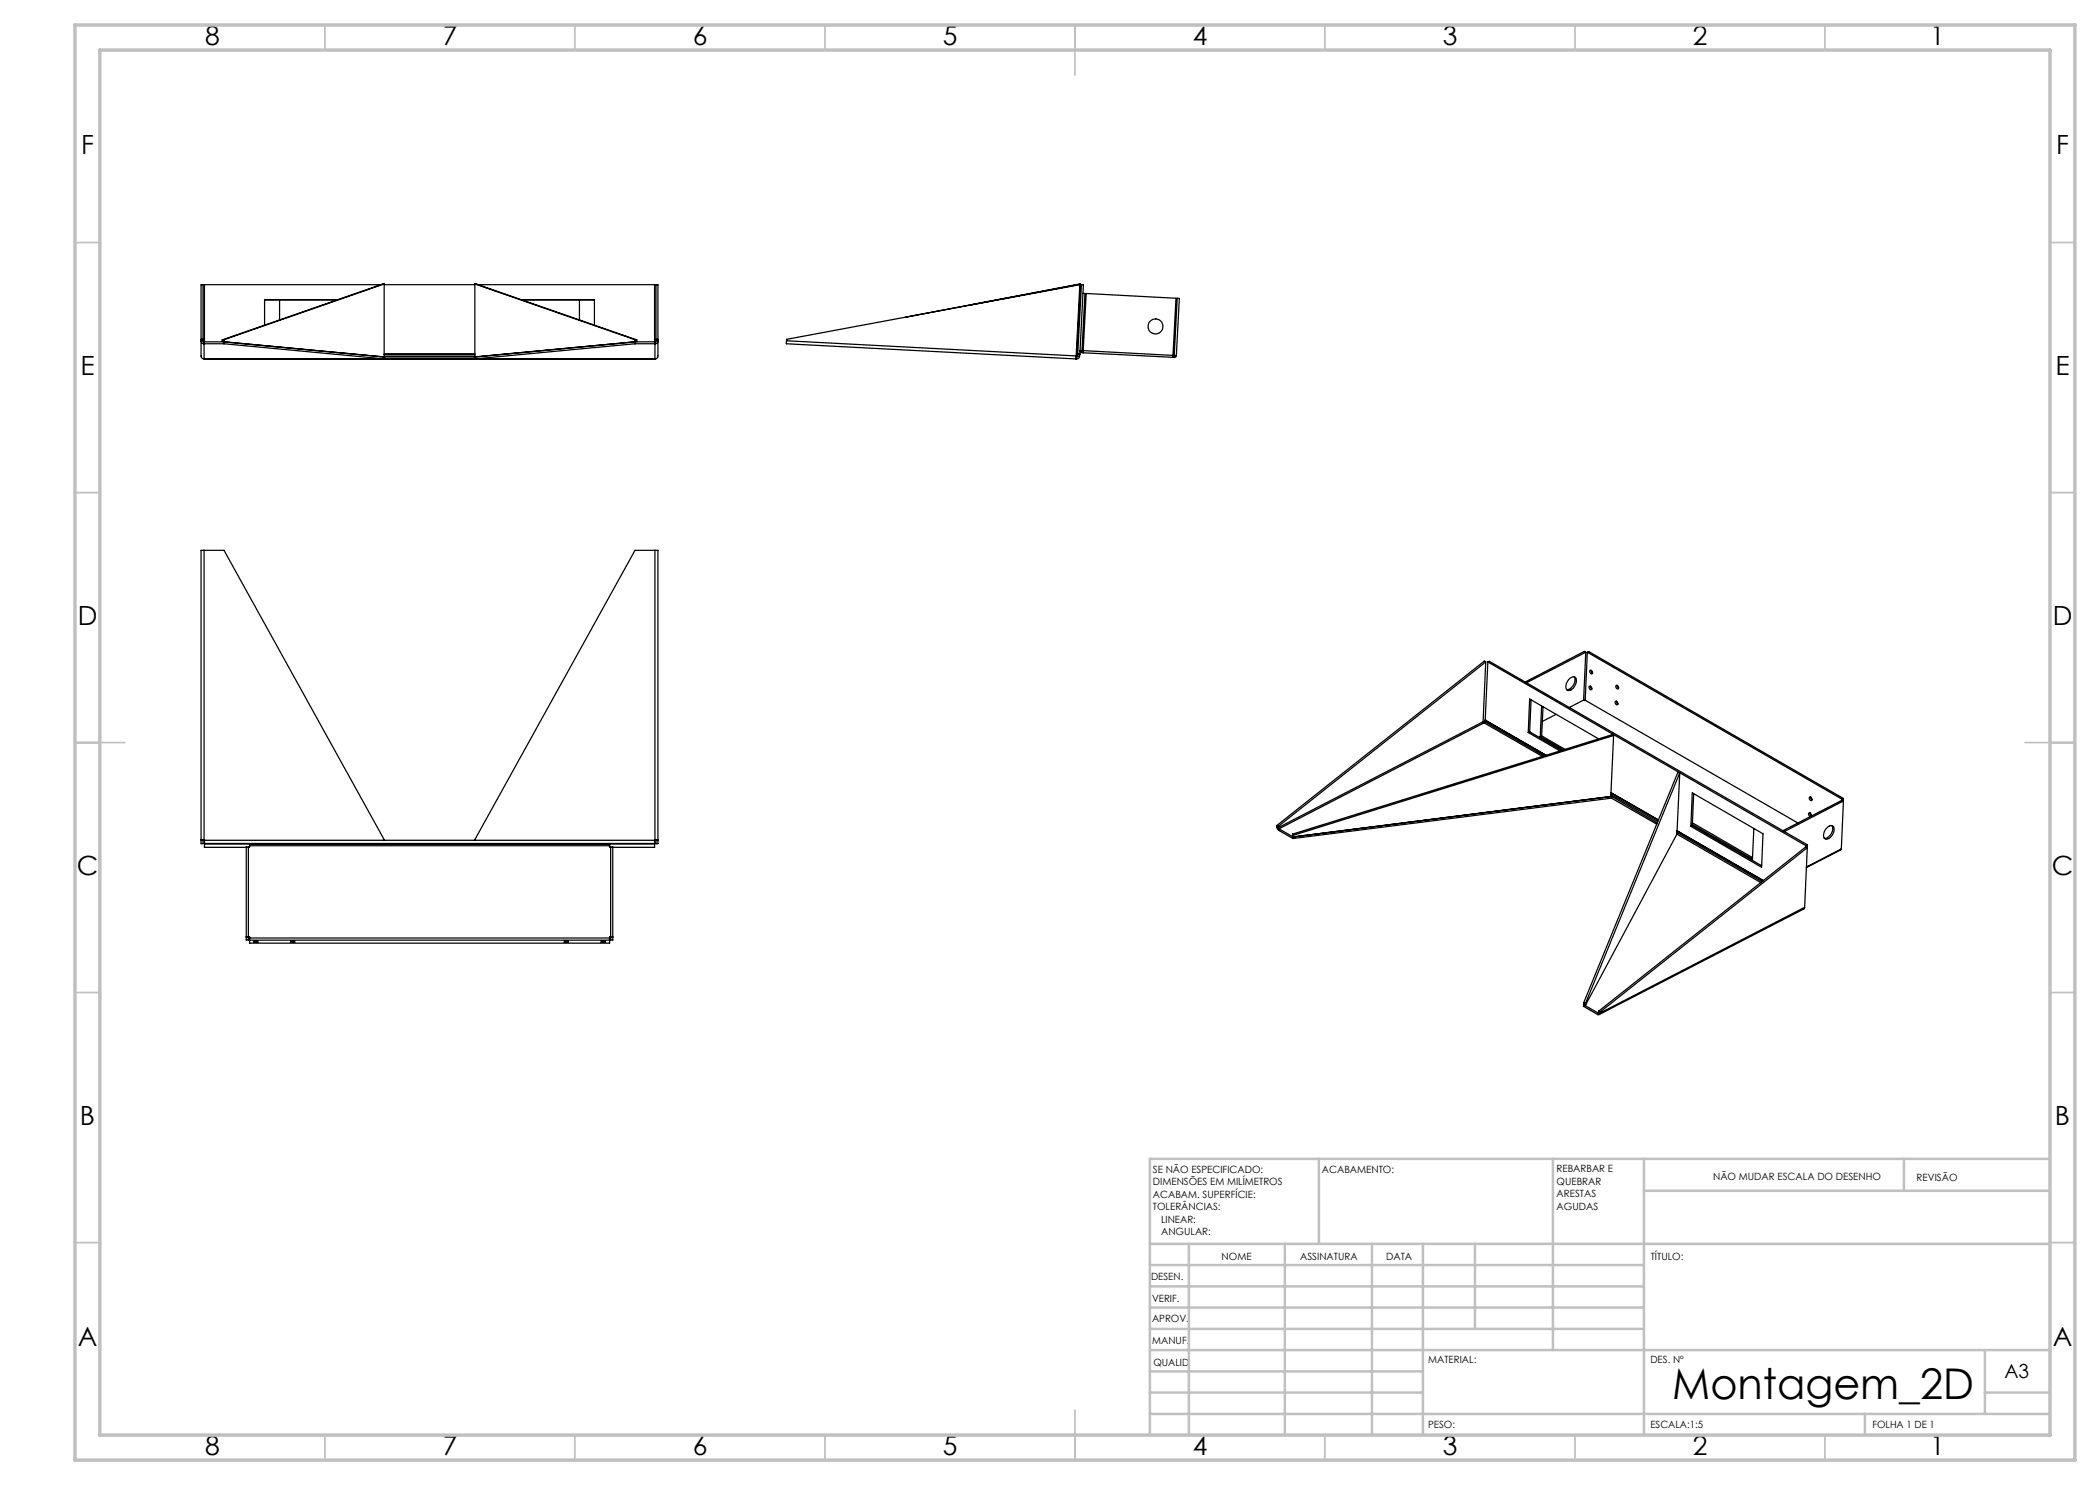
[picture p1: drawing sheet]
<svg xmlns="http://www.w3.org/2000/svg" width="420mm" height="297mm" viewBox="0 0 420 297" stroke-linecap="round" stroke-linejoin="round" font-family="sans-serif">
<g fill="none" stroke="#c0c0c0" stroke-width=".35">
<path d="M65 5v5M115 5v5M165 5v5M215 5v10M265 5v5M315 5v5M365 5v5M15 48.5h5M410 48.5h5M15 98.5h5M410 98.5h5M15 148.5h10"/>
<path d="M405 148.5h10M15 198.5h5M410 198.5h5M15 248.5h5M410 248.5h5M65 287v5M115 287v5M165 287v5M215 282v10M265 287v5M315 287v5M365 287v5"/>
</g>
<g fill="none" stroke="#c0c0c0" stroke-width=".5">
<path d="M263.8 231.8v17M310.6 231.8v38.2M328.8 231.8v55.2M328.8 238.2h81.2M380.8 231.8v6.4M410 231.8h-180v55.2M230 248.8h180M230 257.3h98.8M230 253h98.8M237.8 248.8v38.2M257 248.8v38.2M274.4 248.8v38.2"/>
<path d="M284.6 248.8v38.2M295 248.8v17M230 265.8h98.8M230 261.5h98.8M230 278.5h54.6M230 274.3h54.6M230 270h180M397 278.5h13M397 270v12.8M230 282.8h180M373 282.8v4.2"/>
</g>
<path d="M15 5h400v287h-400zM20 10h390v277h-390z" fill="none" stroke="#c0c0c0" stroke-width=".7"/>
<g fill="none" stroke="#000" stroke-width=".25">
<path d="M55.9 60v4M67.5 59.9l-14.6 .1v5M76.1 56.9h-35.2v11.5M76.8 56.8l-32 11.1M76.8 56.8v14.6M76.8 56.8l-32.3 11.2M76.8 56.9h18.2M95 56.8l32 11.1M95 56.8v14.6M95 56.8l32.4 11.2M95.7 56.9h35.2v11.5M104.3 59.9h14.6v5.1"/>
<path d="M115.9 60v4M216 56.9l-.8 14.3M216.1 56.8l-58.8 11.1v.3M216.1 56.8l-.8 14.6M216.1 56.8l-35.1 6.7M216.6 58.7h.4l-.6 11.4M40.2 67.9h.4M40.6 68.2h-.4a.6 .6 0 0 0 .6 .6h4M40.6 68.2l.2 .2M40.6 68.2v-11.3h-.4v14.3a.6 .6 0 0 0 .6 .6M40.8 71.8h90.2M40.8 68.4h4l32.1 3"/>
<path d="M40.8 68.4v3.4M40.9 71.8h.1M44.5 68v.4M44.8 67.9l-.3 .1M44.8 67.9v.9M44.8 68.8l32.1 3v-.4M76.8 71.2h18.2M76.8 70.8h18.2M76.9 71.4h18M127 67.9v.9M127 67.9l.4 .1M127 68.8l-32.1 3v-.4"/>
<path d="M127.4 68v.4M130.9 71.8h.1M131 68.4h-4l-32.1 3M131 68.4v3.4M131.2 68.2h.4a.6 .6 0 0 1-.6 .6h-4M131.2 68.2v-11.3h.4v14.3a.6 .6 0 0 1-.6 .6M131.2 68.2l-.2 .2M131.2 67.9h.4M157.3 68.2v.6l57.9 3M157.3 68.2l57.9 3M215.2 71.8h.1M215.2 71.4h.1"/>
<path d="M215.2 71.2v.6M215.3 71.4v.4M215.5 71.2l-.2 .2M215.5 71.2l.4 .1M215.5 70.8h.1M215.5 70.8h.5M215.5 70.8v.4M215.5 70.8l.8-13.9 .4 .1-.7 13.8M215.9 71.3a.55 .55 0 0 1-.6 .5M216 70.8v.1M216 70.9l-.1 .4M216.4 70.5l.2 .1"/>
<path d="M216.4 70.1h-.4v.2l.4 .2M216.4 70.1v.4M216.4 70.1h.2M216.6 70.6l18 .9M216.6 70.1v.5M216.6 70.1l.6-11.4 18 1-.6 11.4M216.6 70.1l18 1M234.6 71.1v.4M234.6 71.5h.2M234.6 71.1h.2M234.8 71.1l.6-11.4h.5l-.6 11.4M234.8 71.1h.5"/>
<path d="M234.8 71.1v.4M235.3 71.1l-.2 .3-.3 .1M40.8 110.1h-.6v58.6h.4v-.7M40.8 110.1v57.9M40.8 110.1h4l32.1 58M131 110.1h.6v58.6h-.4v-.7M131 110.1v57.9M131 110.1h-4l-32.1 58M297.1 132.4l-41.4 32.9M297.1 132.4l-.5 12M297.1 132.4l-.2-.2-41.5 32.9M297.6 132.4l-.6 11.6"/>
<path d="M297.6 132.4l63.6 36.8M297.6 132.4l.3-.1 63.6 36.7M306.2 140l-.3 6.4M313.7 135.9a.85 .85 0 0 1 .7-.5 .85 .85 0 0 1 .8 .3 2.1 2.1 0 0 1-1.5 2.4 1.02 1.02 0 0 1-.3-1.6zM314.8 135.4a1.91 1.91 0 0 1-1.5 2.5M317.1 130.5l-11.8 6.1M317.1 130.5l-.4 9.5M317.1 130.5l-.2-.2-11.9 6.1M317.5 130.5l-.5 9.5M317.5 130.5l50.9 29.3M317.5 130.5l.2-.2 51 29.4M317.9 137.2a.36 .36 0 0 1 .4 .3 .36 .36 0 0 1-.2 .4l-.3-.3z"/>
<path d="M318 134.1a.36 .36 0 0 1 .5 .2 .36 .36 0 0 1-.3 .5l-.2-.4zM318.1 137.3l.3 .5M318.2 134.1l.3 .5M323.3 137.1a.42 .42 0 0 1 .3 .2 .42 .42 0 0 1-.1 .5l-.3-.3zM323.4 137.1l.3 .5M296.6 144.4l.2 .2M296.6 144.4l-40.9 21.1M296.8 144.6l-41 21.2M296.8 144.6h.1M296.9 144.6l11.6 6.7M297 144.4l-.1 .2M297 144.4l11.8 6.8"/>
<path d="M297 144h.1M297 144v.4M297 144l12.2 7.1M305.6 146.5l.3-6.7 13.8 8M305.6 146.5l6.4 3.7M305.9 146.4l6.4 3.7M305.9 146.4l-.3 .1M308 147.3l4.6 2.7M308.3 141.2l-.3 6.1M308.3 147.2l-.3 .1M308.3 147.2l4.7 2.7M308.6 141.4l-.3 5.8"/>
<path d="M311.2 142.9l-2.7 1.4M316.7 140l-2.8 1.5M316.7 140h.3M317 140l42.6 24.6M322.2 159.2l.1 .1M322.2 158.5l9.5 5.5M322.2 158.9l9.3 5.4M322.3 159.6l-63.7 8.1M322.3 159.6l9 5.2M322.3 159.3l-63.7 8.1M322.3 159.3v.3M322.3 159.3l9.1 5.3"/>
<path d="M322.7 147.1l-.1-.2-64.1 19.9M322.7 147.1l-64.1 20M322.7 147.1l-.5 12.2M323 140.3a.36 .36 0 0 1 .5 .2 .36 .36 0 0 1-.1 .5l-.3-.3zM323.3 140.3l.3 .5M336 154.6l-.4-.1-18.9 46.1M336 154.6l-18.9 46.1M336 154.6l-.6 12.2M338.5 158.6l14.1 8.2-.3 6.7-14.1-8.2zM338.7 158.7l-.2 6.4M361.9 159.4a.42 .42 0 0 1 .4 .3 .42 .42 0 0 1-.1 .4l-.4-.4zM362.1 159.4l.3 .5"/>
<path d="M368.4 159.8v.3M368.7 159.7l-.3 .1M368.7 159.7v.5M40.6 168h-.4h.7v.1M40.6 168h.2M40.8 168h.1M40.9 168.1v.6M40.9 168.7h.1M40.9 168.7v.8h8.3M40.9 168.7h90M40.9 168.1h90M49.2 169.4h.5v18.6h-.5z"/>
<path d="M49.9 168.8v.4M49.9 169.2v.2h-.2M49.9 169.2h72M121.9 168.8v.4M121.9 169.2v.2h.2M122.1 169.4h.5v18.6h-.5zM130.9 168.1v.6M130.9 168.7h.1M130.9 168.7v.8h-8.3M130.9 168h.1M131 168h.2M131.2 168h.4h-.7v.1"/>
<path d="M255.4 165.3l.1 .5 .3 .3M255.4 165.1l.3 .2M255.4 165.3l.3 .2M255.4 165.1v.2M255.7 165.5l.1 .3M255.7 165.3v.2M255.8 166.1l2.8 1.6M255.8 165.8l2.8 1.6M255.8 165.8v.3M258.5 166.8l.1 .3M258.5 166.8l.1 .6M258.6 167.1v.3"/>
<path d="M258.6 167.4v.3M335.4 166.2l17.3 9.9M335.4 166.2l17.2 9.9M335.4 166.5l17 9.8M338.5 164.9l12 6.9 .3-6.1M338.5 165.1l-.3 .2M338.5 165.1l13.8 8M338.5 164.6l12 6.9M352.2 176.5l-16.8-9.7-18.3 34.2M361.2 169.2v.2M361.5 169.5l-41.5 32.9M361.5 169.5l-.6 12"/>
<path d="M361.5 169.5l-.3-.1-41.5 32.8M361.5 169l-.3 .2M361.5 169v.5M362 162.6l.3 .5M362 162.6l.3 .3-.1 .3M362 162.6h-.1a.41 .41 0 0 0-.2 .4 .41 .41 0 0 0 .4 .3M364.8 167.6l.1 .1M365.6 165.4a.73 .73 0 0 1 .9-.2 .73 .73 0 0 1 .3 1 1.73 1.73 0 0 1-1.8 1.6 1.82 1.82 0 0 1 .6-2.4zM366.4 165.1a1.88 1.88 0 0 1-1.5 2.6M368.3 169.8l-.1 .2-6.9 3.5M368.3 169.8l-7 3.6M368.7 160.2l-11.9 6.1"/>
<path d="M368.7 160.2l-.4 9.6M368.7 160.2l-.3-.1-11.8 6.1M49.9 187.6v.4M49.9 187.4h-.7h.7v.2M49.9 187.6h72M49.9 188h72M49.9 188v.6h72v-.6M50.8 188.4h.8zM50.8 188.2h.8zM58.1 188.2h.8zM58.1 188.4h.8zM112.9 188.2h.8z"/>
<path d="M112.9 188.4h.8zM120.2 188.2h.8zM120.2 188.4h.8zM121.9 187.6v.4M121.9 187.4h.7h-.7v.2M360.9 181.5l-.1 .3-41 21.1M360.9 181.5l-40.9 21.1M316.7 200.6l.4 .1M316.7 200.9l.4 .1M316.7 200.6v.3M316.7 200.9l2.8 1.7M316.7 200.9v.4l2.8 1.6"/>
<path d="M317.1 200.7v.3M319.5 202.6v.3M319.7 202.5l-.2 .1M319.7 202.5l.3 .1M319.7 202.2l.3 .2M319.7 202.2v.3M320 202.6a.28 .28 0 0 1-.2 .3 .28 .28 0 0 1-.3 0M320 202.4v.2"/>
<circle cx="231.1" cy="65.3" r="1.5"/>
</g>
<text font-size="8.5" x="334.5" y="279.7">Montagem_2D</text>
<g font-size="5.3">
<text x="41" y="9">8</text>
<text x="88.5" y="9">7</text>
<text x="138.5" y="9">6</text>
<text x="188.5" y="9">5</text>
<text x="238.5" y="9">4</text>
<text x="288.5" y="9">3</text>
<text x="338.5" y="9">2</text>
<text x="386" y="9">1</text>
<text x="16.2" y="30.8">F</text>
<text x="411.2" y="30.8">F</text>
<text x="16.1" y="75">E</text>
<text x="411.1" y="75">E</text>
<text x="15.5" y="125">D</text>
<text x="410.5" y="125">D</text>
<text x="15.4" y="175">C</text>
<text x="410.4" y="175">C</text>
<text x="16" y="225">B</text>
<text x="411" y="225">B</text>
<text x="15.5" y="269.3">A</text>
<text x="410.5" y="269.3">A</text>
<text x="41" y="291">8</text>
<text x="88.5" y="291">7</text>
<text x="138.5" y="291">6</text>
<text x="188.5" y="291">5</text>
<text x="238.5" y="291">4</text>
<text x="288.5" y="291">3</text>
<text x="338.5" y="291">2</text>
<text x="386" y="291">1</text>
</g>
<text font-size="3.9" x="400.9" y="275.5">A3</text>
<g font-size="2">
<text x="230.6" y="234.6">SE NÃO ESPECIFICADO:</text>
<text x="230.6" y="237.1">DIMENSÕES EM MILÍMETROS</text>
<text x="230.6" y="239.6">ACABAM. SUPERFÍCIE:</text>
<text x="264.4" y="234.6">ACABAMENTO:</text>
<text x="311.3" y="234.5">REBARBAR E</text>
<text x="311.3" y="237">QUEBRAR</text>
<text x="311.3" y="239.5">ARESTAS</text>
<text x="342.6" y="236">NÃO MUDAR ESCALA DO DESENHO</text>
<text x="383.3" y="236.2">REVISÃO</text>
<text x="230.6" y="242.1">TOLERÂNCIAS:</text>
<text x="232.2" y="244.6">LINEAR:</text>
<text x="311.3" y="242">AGUDAS</text>
<text x="232.2" y="247.1">ANGULAR:</text>
<text x="244.3" y="252">NOME</text>
<text x="260" y="251.9">ASSINATURA</text>
<text x="277.2" y="251.9">DATA</text>
<text x="330.2" y="251.9">TÍTULO:</text>
<text x="230.2" y="256.1">DESEN.</text>
<text x="230.4" y="260.3">VERIF.</text>
<text x="230.4" y="264.4">APROV.</text>
<text x="230.5" y="268.8">MANUF.</text>
<text x="230.7" y="273.1">QUALID</text>
<text x="285.7" y="272.5">MATERIAL:</text>
<text x="330.1" y="272.5">DES. Nº</text>
<text x="285.6" y="285.5">PESO:</text>
<text x="330.1" y="285.6">ESCALA:1:5</text>
<text x="374.5" y="285.6">FOLHA 1 DE 1</text>
</g>
</svg>
